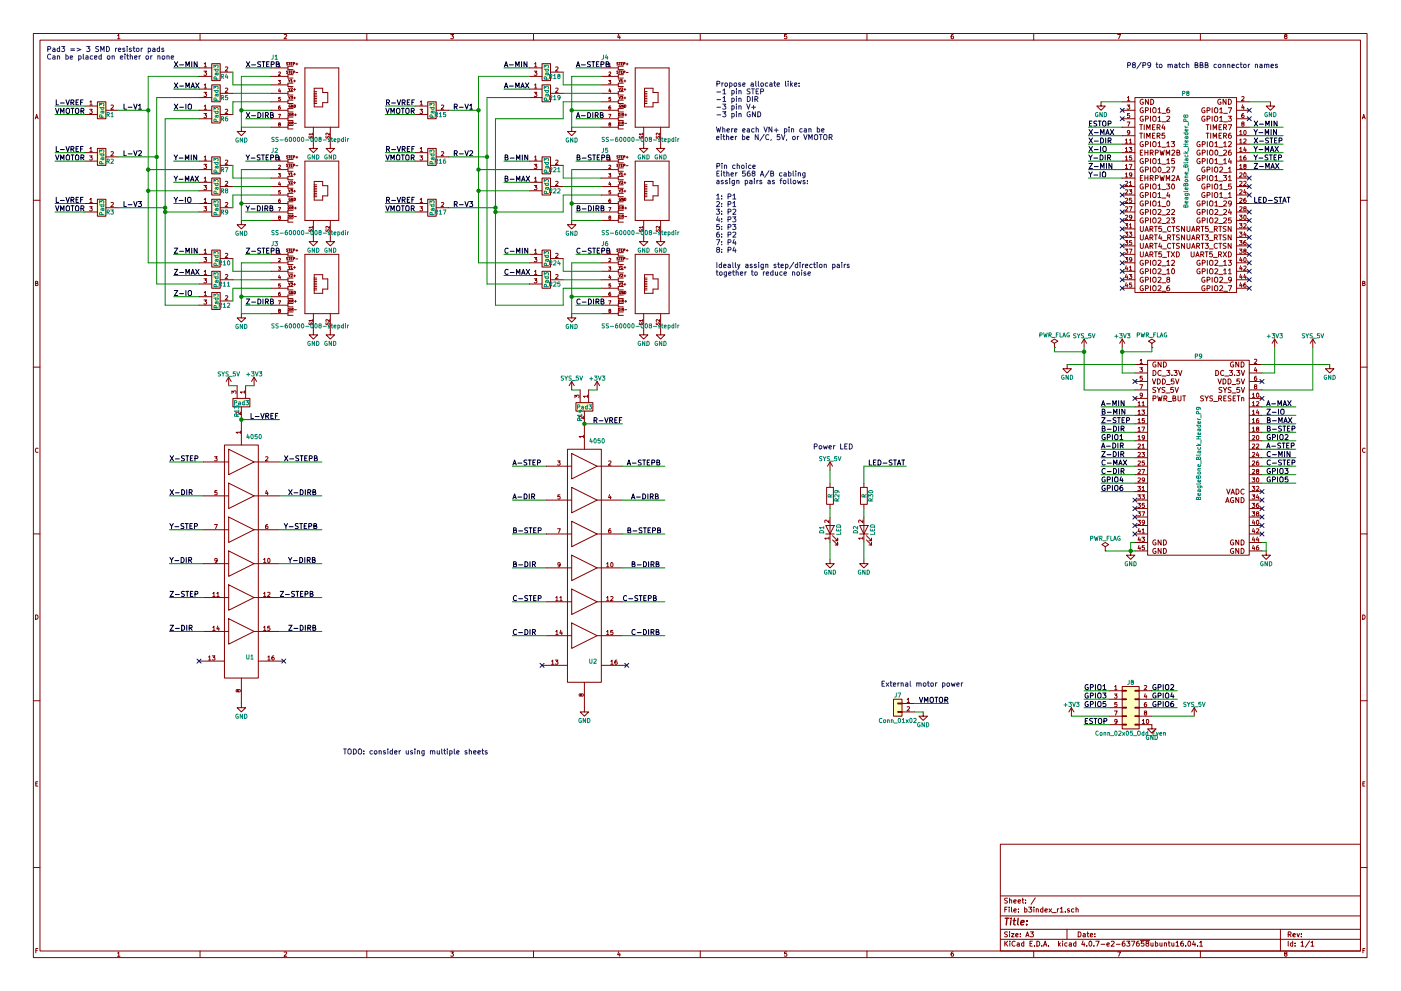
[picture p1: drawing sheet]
EESchema Schematic File Version 2
LIBS:power
LIBS:device
LIBS:conn
LIBS:my4050
LIBS:SS-60000-008
LIBS:bbb_cape
LIBS:padmux3
LIBS:bbb_indexer_r1-cache
EELAYER 25 0
EELAYER END
$Descr A3 16535 11693
encoding utf-8
Sheet 1 1
Title ""
Date ""
Rev ""
Comp ""
Comment1 ""
Comment2 ""
Comment3 ""
Comment4 ""
$EndDescr
$Comp
L +3V3 #PWR01
U 1 1
P 15050 4100
F 0 "#PWR01" H 15050 3950 50  0001 C CNN
F 1 "+3V3" H 15050 4240 50  0000 C CNN
F 2 "" H 15050 4100 60  0000 C CNN
F 3 "" H 15050 4100 60  0000 C CNN
	1    15050 4100
	1    0    0    -1  
$EndComp
$Comp
L +3V3 #PWR02
U 1 1
P 13250 4100
F 0 "#PWR02" H 13250 3950 50  0001 C CNN
F 1 "+3V3" H 13250 4240 50  0000 C CNN
F 2 "" H 13250 4100 60  0000 C CNN
F 3 "" H 13250 4100 60  0000 C CNN
	1    13250 4100
	1    0    0    -1  
$EndComp
$Comp
L SYS_5V #PWR03
U 1 1
P 15500 4100
F 0 "#PWR03" H 15500 3950 50  0001 C CNN
F 1 "SYS_5V" H 15500 4240 50  0000 C CNN
F 2 "" H 15500 4100 60  0000 C CNN
F 3 "" H 15500 4100 60  0000 C CNN
	1    15500 4100
	1    0    0    -1  
$EndComp
$Comp
L SYS_5V #PWR04
U 1 1
P 12800 4100
F 0 "#PWR04" H 12800 3950 50  0001 C CNN
F 1 "SYS_5V" H 12800 4240 50  0000 C CNN
F 2 "" H 12800 4100 60  0000 C CNN
F 3 "" H 12800 4100 60  0000 C CNN
	1    12800 4100
	1    0    0    -1  
$EndComp
$Comp
L LED D1
U 1 1
P 9800 6250
F 0 "D1" H 9800 6350 50  0000 C CNN
F 1 "LED" H 9800 6150 50  0000 C CNN
F 2 "LEDs:LED_0603" H 9800 6250 50  0001 C CNN
F 3 "" H 9800 6250 50  0001 C CNN
	1    9800 6250
	0    -1   -1   0   
$EndComp
$Comp
L SYS_5V #PWR05
U 1 1
P 9800 5550
F 0 "#PWR05" H 9800 5400 50  0001 C CNN
F 1 "SYS_5V" H 9800 5690 50  0000 C CNN
F 2 "" H 9800 5550 60  0000 C CNN
F 3 "" H 9800 5550 60  0000 C CNN
	1    9800 5550
	1    0    0    -1  
$EndComp
$Comp
L R R29
U 1 1
P 9800 5850
F 0 "R29" V 9880 5850 50  0000 C CNN
F 1 "R" V 9800 5850 50  0000 C CNN
F 2 "Resistors_SMD:R_0603" V 9730 5850 50  0001 C CNN
F 3 "" H 9800 5850 50  0001 C CNN
	1    9800 5850
	1    0    0    -1  
$EndComp
$Comp
L Conn_01x02 J7
U 1 1
P 10600 8300
F 0 "J7" H 10600 8400 50  0000 C CNN
F 1 "Conn_01x02" H 10600 8100 50  0000 C CNN
F 2 "Pin_Headers:Pin_Header_Straight_1x02_Pitch2.54mm" H 10600 8300 50  0001 C CNN
F 3 "" H 10600 8300 50  0001 C CNN
	1    10600 8300
	-1   0    0    -1  
$EndComp
$Comp
L GND #PWR06
U 1 1
P 15700 4300
F 0 "#PWR06" H 15700 4050 50  0001 C CNN
F 1 "GND" H 15700 4150 50  0000 C CNN
F 2 "" H 15700 4300 50  0001 C CNN
F 3 "" H 15700 4300 50  0001 C CNN
	1    15700 4300
	1    0    0    -1  
$EndComp
$Comp
L GND #PWR07
U 1 1
P 12600 4300
F 0 "#PWR07" H 12600 4050 50  0001 C CNN
F 1 "GND" H 12600 4150 50  0000 C CNN
F 2 "" H 12600 4300 50  0001 C CNN
F 3 "" H 12600 4300 50  0001 C CNN
	1    12600 4300
	1    0    0    -1  
$EndComp
$Comp
L GND #PWR08
U 1 1
P 13000 1200
F 0 "#PWR08" H 13000 950 50  0001 C CNN
F 1 "GND" H 13000 1050 50  0000 C CNN
F 2 "" H 13000 1200 50  0001 C CNN
F 3 "" H 13000 1200 50  0001 C CNN
	1    13000 1200
	1    0    0    -1  
$EndComp
$Comp
L GND #PWR09
U 1 1
P 15000 1200
F 0 "#PWR09" H 15000 950 50  0001 C CNN
F 1 "GND" H 15000 1050 50  0000 C CNN
F 2 "" H 15000 1200 50  0001 C CNN
F 3 "" H 15000 1200 50  0001 C CNN
	1    15000 1200
	1    0    0    -1  
$EndComp
Text Notes 8450 3250 0    60   ~ 0
Pin choice\nEither 568 A/B cabling\nassign pairs as follows:\n\n1: P1\n2: P1\n3: P2\n4: P3\n5: P3\n6: P2\n7: P4\n8: P4\n\nIdeally assign step/direction pairs\ntogether to reduce noise
Text Notes 8450 1650 0    60   ~ 0
Propose allocate like:\n-1 pin STEP\n-1 pin DIR\n-3 pin V+\n-3 pin GND\n\nWhere each VN+ pin can be\neither be N/C, 5V, or VMOTOR
$Comp
L SS-60000-008-stepdir J1
U 1 1
P 3700 1100
F 0 "J1" H 3200 1500 50  0000 L BNN
F 1 "SS-60000-008-stepdir" H 3199 529 50  0000 L BNN
F 2 "SS-60000-008:520260-4" H 3700 1100 50  0001 L BNN
F 3 "Conn Telephone/Telecom RCP 8 POS 2.03mm Solder ST Thru-Hole 8 Terminal 1 Port Cat 6" H 3700 1100 50  0001 L BNN
F 4 "SS-60000-008" H 3700 1100 50  0001 L BNN "Field4"
F 5 "None" H 3700 1100 50  0001 L BNN "Field5"
F 6 "Good" H 3700 1100 50  0001 L BNN "Field6"
F 7 "2.38 USD" H 3700 1100 50  0001 L BNN "Field7"
F 8 "Stewart Connector" H 3700 1100 50  0001 L BNN "Field8"
	1    3700 1100
	1    0    0    -1  
$EndComp
$Comp
L SS-60000-008-stepdir J2
U 1 1
P 3700 2200
F 0 "J2" H 3200 2600 50  0000 L BNN
F 1 "SS-60000-008-stepdir" H 3199 1629 50  0000 L BNN
F 2 "SS-60000-008:520260-4" H 3700 2200 50  0001 L BNN
F 3 "Conn Telephone/Telecom RCP 8 POS 2.03mm Solder ST Thru-Hole 8 Terminal 1 Port Cat 6" H 3700 2200 50  0001 L BNN
F 4 "SS-60000-008" H 3700 2200 50  0001 L BNN "Field4"
F 5 "None" H 3700 2200 50  0001 L BNN "Field5"
F 6 "Good" H 3700 2200 50  0001 L BNN "Field6"
F 7 "2.38 USD" H 3700 2200 50  0001 L BNN "Field7"
F 8 "Stewart Connector" H 3700 2200 50  0001 L BNN "Field8"
	1    3700 2200
	1    0    0    -1  
$EndComp
$Comp
L SS-60000-008-stepdir J3
U 1 1
P 3700 3300
F 0 "J3" H 3200 3700 50  0000 L BNN
F 1 "SS-60000-008-stepdir" H 3199 2729 50  0000 L BNN
F 2 "SS-60000-008:520260-4" H 3700 3300 50  0001 L BNN
F 3 "Conn Telephone/Telecom RCP 8 POS 2.03mm Solder ST Thru-Hole 8 Terminal 1 Port Cat 6" H 3700 3300 50  0001 L BNN
F 4 "SS-60000-008" H 3700 3300 50  0001 L BNN "Field4"
F 5 "None" H 3700 3300 50  0001 L BNN "Field5"
F 6 "Good" H 3700 3300 50  0001 L BNN "Field6"
F 7 "2.38 USD" H 3700 3300 50  0001 L BNN "Field7"
F 8 "Stewart Connector" H 3700 3300 50  0001 L BNN "Field8"
	1    3700 3300
	1    0    0    -1  
$EndComp
$Comp
L GND #PWR010
U 1 1
P 2850 1500
F 0 "#PWR010" H 2850 1250 50  0001 C CNN
F 1 "GND" H 2850 1350 50  0000 C CNN
F 2 "" H 2850 1500 50  0001 C CNN
F 3 "" H 2850 1500 50  0001 C CNN
	1    2850 1500
	1    0    0    -1  
$EndComp
$Comp
L GND #PWR011
U 1 1
P 2850 2600
F 0 "#PWR011" H 2850 2350 50  0001 C CNN
F 1 "GND" H 2850 2450 50  0000 C CNN
F 2 "" H 2850 2600 50  0001 C CNN
F 3 "" H 2850 2600 50  0001 C CNN
	1    2850 2600
	1    0    0    -1  
$EndComp
$Comp
L GND #PWR012
U 1 1
P 2850 3700
F 0 "#PWR012" H 2850 3450 50  0001 C CNN
F 1 "GND" H 2850 3550 50  0000 C CNN
F 2 "" H 2850 3700 50  0001 C CNN
F 3 "" H 2850 3700 50  0001 C CNN
	1    2850 3700
	1    0    0    -1  
$EndComp
Text Label 650  1350 0    60   ~ 0
VMOTOR
Text Label 2900 800  0    60   ~ 0
X-STEPB
Text Label 2900 1400 0    60   ~ 0
X-DIRB
Text Label 2900 1900 0    60   ~ 0
Y-STEPB
Text Label 2900 2500 0    60   ~ 0
Y-DIRB
Text Label 2900 3000 0    60   ~ 0
Z-STEPB
Text Label 2900 3600 0    60   ~ 0
Z-DIRB
$Comp
L GND #PWR013
U 1 1
P 9800 6600
F 0 "#PWR013" H 9800 6350 50  0001 C CNN
F 1 "GND" H 9800 6450 50  0000 C CNN
F 2 "" H 9800 6600 50  0001 C CNN
F 3 "" H 9800 6600 50  0001 C CNN
	1    9800 6600
	1    0    0    -1  
$EndComp
$Comp
L GND #PWR014
U 1 1
P 10900 8400
F 0 "#PWR014" H 10900 8150 50  0001 C CNN
F 1 "GND" H 10900 8250 50  0000 C CNN
F 2 "" H 10900 8400 50  0001 C CNN
F 3 "" H 10900 8400 50  0001 C CNN
	1    10900 8400
	1    0    0    -1  
$EndComp
Text Label 10850 8300 0    60   ~ 0
VMOTOR
Text Label 1450 1300 0    60   ~ 0
L-V1
Text Label 1450 1850 0    60   ~ 0
L-V2
Text Label 1450 2450 0    60   ~ 0
L-V3
$Comp
L GND #PWR015
U 1 1
P 3700 3900
F 0 "#PWR015" H 3700 3650 50  0001 C CNN
F 1 "GND" H 3700 3750 50  0000 C CNN
F 2 "" H 3700 3900 50  0001 C CNN
F 3 "" H 3700 3900 50  0001 C CNN
	1    3700 3900
	1    0    0    -1  
$EndComp
$Comp
L GND #PWR016
U 1 1
P 3900 3900
F 0 "#PWR016" H 3900 3650 50  0001 C CNN
F 1 "GND" H 3900 3750 50  0000 C CNN
F 2 "" H 3900 3900 50  0001 C CNN
F 3 "" H 3900 3900 50  0001 C CNN
	1    3900 3900
	1    0    0    -1  
$EndComp
$Comp
L GND #PWR017
U 1 1
P 3700 2800
F 0 "#PWR017" H 3700 2550 50  0001 C CNN
F 1 "GND" H 3700 2650 50  0000 C CNN
F 2 "" H 3700 2800 50  0001 C CNN
F 3 "" H 3700 2800 50  0001 C CNN
	1    3700 2800
	1    0    0    -1  
$EndComp
$Comp
L GND #PWR018
U 1 1
P 3900 2800
F 0 "#PWR018" H 3900 2550 50  0001 C CNN
F 1 "GND" H 3900 2650 50  0000 C CNN
F 2 "" H 3900 2800 50  0001 C CNN
F 3 "" H 3900 2800 50  0001 C CNN
	1    3900 2800
	1    0    0    -1  
$EndComp
$Comp
L GND #PWR019
U 1 1
P 3700 1700
F 0 "#PWR019" H 3700 1450 50  0001 C CNN
F 1 "GND" H 3700 1550 50  0000 C CNN
F 2 "" H 3700 1700 50  0001 C CNN
F 3 "" H 3700 1700 50  0001 C CNN
	1    3700 1700
	1    0    0    -1  
$EndComp
$Comp
L GND #PWR020
U 1 1
P 3900 1700
F 0 "#PWR020" H 3900 1450 50  0001 C CNN
F 1 "GND" H 3900 1550 50  0000 C CNN
F 2 "" H 3900 1700 50  0001 C CNN
F 3 "" H 3900 1700 50  0001 C CNN
	1    3900 1700
	1    0    0    -1  
$EndComp
Text Notes 13300 800  0    60   ~ 0
P8/P9 to match BBB connector names
$Comp
L 4050 U1
U 1 1
P 2850 5450
F 0 "U1" H 2950 3150 50  0000 C CNN
F 1 "4050" H 3000 5750 50  0000 C CNN
F 2 "Housings_SOIC:SOIC-16_3.9x9.9mm_Pitch1.27mm" H 2850 5450 60  0001 C CNN
F 3 "" H 2850 5450 60  0001 C CNN
	1    2850 5450
	1    0    0    -1  
$EndComp
$Comp
L GND #PWR021
U 1 1
P 2850 8300
F 0 "#PWR021" H 2850 8050 50  0001 C CNN
F 1 "GND" H 2850 8150 50  0000 C CNN
F 2 "" H 2850 8300 50  0001 C CNN
F 3 "" H 2850 8300 50  0001 C CNN
	1    2850 8300
	1    0    0    -1  
$EndComp
$Comp
L SYS_5V #PWR022
U 1 1
P 2700 4550
F 0 "#PWR022" H 2700 4400 50  0001 C CNN
F 1 "SYS_5V" H 2700 4690 50  0000 C CNN
F 2 "" H 2700 4550 60  0000 C CNN
F 3 "" H 2700 4550 60  0000 C CNN
	1    2700 4550
	1    0    0    -1  
$EndComp
$Comp
L +3V3 #PWR023
U 1 1
P 3000 4550
F 0 "#PWR023" H 3000 4400 50  0001 C CNN
F 1 "+3V3" H 3000 4690 50  0000 C CNN
F 2 "" H 3000 4550 60  0000 C CNN
F 3 "" H 3000 4550 60  0000 C CNN
	1    3000 4550
	1    0    0    -1  
$EndComp
Text Label 2000 7450 0    60   ~ 0
Z-DIR
Text Label 2000 7050 0    60   ~ 0
Z-STEP
Text Label 2000 6650 0    60   ~ 0
Y-DIR
Text Label 2000 6250 0    60   ~ 0
Y-STEP
Text Label 2000 5850 0    60   ~ 0
X-DIR
Text Label 2000 5450 0    60   ~ 0
X-STEP
Text Label 3400 7450 0    60   ~ 0
Z-DIRB
Text Label 3300 7050 0    60   ~ 0
Z-STEPB
Text Label 3400 6650 0    60   ~ 0
Y-DIRB
Text Label 3350 6250 0    60   ~ 0
Y-STEPB
Text Label 3400 5850 0    60   ~ 0
X-DIRB
Text Label 3350 5450 0    60   ~ 0
X-STEPB
$Comp
L 4050 U2
U 1 1
P 6900 5500
F 0 "U2" H 7000 3200 50  0000 C CNN
F 1 "4050" H 7050 5800 50  0000 C CNN
F 2 "Housings_SOIC:SOIC-16_3.9x9.9mm_Pitch1.27mm" H 6900 5500 60  0001 C CNN
F 3 "" H 6900 5500 60  0001 C CNN
	1    6900 5500
	1    0    0    -1  
$EndComp
$Comp
L GND #PWR024
U 1 1
P 6900 8350
F 0 "#PWR024" H 6900 8100 50  0001 C CNN
F 1 "GND" H 6900 8200 50  0000 C CNN
F 2 "" H 6900 8350 50  0001 C CNN
F 3 "" H 6900 8350 50  0001 C CNN
	1    6900 8350
	1    0    0    -1  
$EndComp
Text Label 6050 7500 0    60   ~ 0
C-DIR
Text Label 6050 7100 0    60   ~ 0
C-STEP
Text Label 6050 6700 0    60   ~ 0
B-DIR
Text Label 6050 6300 0    60   ~ 0
B-STEP
Text Label 6050 5900 0    60   ~ 0
A-DIR
Text Label 6050 5500 0    60   ~ 0
A-STEP
Text Label 7450 7500 0    60   ~ 0
C-DIRB
Text Label 7350 7100 0    60   ~ 0
C-STEPB
Text Label 7450 6700 0    60   ~ 0
B-DIRB
Text Label 7400 6300 0    60   ~ 0
B-STEPB
Text Label 7450 5900 0    60   ~ 0
A-DIRB
Text Label 7400 5500 0    60   ~ 0
A-STEPB
Text Notes 9600 5300 0    60   ~ 0
Power LED
Text Notes 10400 8100 0    60   ~ 0
External motor power
$Comp
L BeagleBone_Black_Header_P8 P8
U 1 1
P 14000 2300
F 0 "P8" H 14000 3500 50  0000 C CNN
F 1 "BeagleBone_Black_Header_P8" V 14000 2700 50  0000 C CNN
F 2 "lib:Socket_BeagleBone_Black" H 13300 500 60  0001 C CNN
F 3 "" H 13300 500 60  0000 C CNN
	1    14000 2300
	1    0    0    -1  
$EndComp
$Comp
L BeagleBone_Black_Header_P9 P9
U 1 1
P 14150 5400
F 0 "P9" H 14150 6600 50  0000 C CNN
F 1 "BeagleBone_Black_Header_P9" V 14150 5450 50  0000 C CNN
F 2 "lib:Socket_BeagleBone_Black" H 13450 3600 60  0001 C CNN
F 3 "" H 13450 3600 60  0000 C CNN
	1    14150 5400
	1    0    0    -1  
$EndComp
$Comp
L GND #PWR025
U 1 1
P 13350 6500
F 0 "#PWR025" H 13350 6250 50  0001 C CNN
F 1 "GND" H 13350 6350 50  0000 C CNN
F 2 "" H 13350 6500 50  0001 C CNN
F 3 "" H 13350 6500 50  0001 C CNN
	1    13350 6500
	1    0    0    -1  
$EndComp
$Comp
L GND #PWR026
U 1 1
P 14950 6500
F 0 "#PWR026" H 14950 6250 50  0001 C CNN
F 1 "GND" H 14950 6350 50  0000 C CNN
F 2 "" H 14950 6500 50  0001 C CNN
F 3 "" H 14950 6500 50  0001 C CNN
	1    14950 6500
	1    0    0    -1  
$EndComp
Text Label 14800 1700 0    60   ~ 0
X-STEP
Text Label 14800 1800 0    60   ~ 0
Y-MAX
Text Label 12850 1800 0    60   ~ 0
X-IO
Text Label 12850 1900 0    60   ~ 0
Y-DIR
Text Label 14800 2000 0    60   ~ 0
Z-MAX
Text Label 12850 2100 0    60   ~ 0
Y-IO
Text Label 12850 1500 0    60   ~ 0
ESTOP
Text Label 14800 1500 0    60   ~ 0
X-MIN
Text Label 12850 1600 0    60   ~ 0
X-MAX
Text Label 14800 1600 0    60   ~ 0
Y-MIN
Text Label 12850 1700 0    60   ~ 0
X-DIR
Text Label 14800 1900 0    60   ~ 0
Y-STEP
Text Label 12850 2000 0    60   ~ 0
Z-MIN
Text Label 14800 2400 0    60   ~ 0
LED-STAT
Text Label 13000 4800 0    60   ~ 0
A-MIN
Text Label 13000 4900 0    60   ~ 0
B-MIN
Text Label 13000 5000 0    60   ~ 0
Z-STEP
Text Label 13000 5100 0    60   ~ 0
B-DIR
Text Label 13000 5200 0    60   ~ 0
GPIO1
Text Label 14950 5200 0    60   ~ 0
GPIO2
Text Label 13000 5300 0    60   ~ 0
A-DIR
Text Label 13000 5400 0    60   ~ 0
Z-DIR
Text Label 13000 5500 0    60   ~ 0
C-MAX
Text Label 13000 5600 0    60   ~ 0
C-DIR
Text Label 13000 5700 0    60   ~ 0
GPIO4
Text Label 13000 5800 0    60   ~ 0
GPIO6
Text Label 14950 4800 0    60   ~ 0
A-MAX
Text Label 14950 4900 0    60   ~ 0
Z-IO
Text Label 14950 5000 0    60   ~ 0
B-MAX
Text Label 14950 5100 0    60   ~ 0
B-STEP
Text Label 14950 5300 0    60   ~ 0
A-STEP
Text Label 14950 5400 0    60   ~ 0
C-MIN
Text Label 14950 5500 0    60   ~ 0
C-STEP
Text Label 14950 5600 0    60   ~ 0
GPIO3
Text Label 14950 5700 0    60   ~ 0
GPIO5
$Comp
L LED D2
U 1 1
P 10200 6250
F 0 "D2" H 10200 6350 50  0000 C CNN
F 1 "LED" H 10200 6150 50  0000 C CNN
F 2 "LEDs:LED_0603" H 10200 6250 50  0001 C CNN
F 3 "" H 10200 6250 50  0001 C CNN
	1    10200 6250
	0    -1   -1   0   
$EndComp
$Comp
L R R30
U 1 1
P 10200 5850
F 0 "R30" V 10280 5850 50  0000 C CNN
F 1 "R" V 10200 5850 50  0000 C CNN
F 2 "Resistors_SMD:R_0603" V 10130 5850 50  0001 C CNN
F 3 "" H 10200 5850 50  0001 C CNN
	1    10200 5850
	1    0    0    -1  
$EndComp
$Comp
L GND #PWR027
U 1 1
P 10200 6600
F 0 "#PWR027" H 10200 6350 50  0001 C CNN
F 1 "GND" H 10200 6450 50  0000 C CNN
F 2 "" H 10200 6600 50  0001 C CNN
F 3 "" H 10200 6600 50  0001 C CNN
	1    10200 6600
	1    0    0    -1  
$EndComp
Text Label 10250 5500 0    60   ~ 0
LED-STAT
Text Label 12800 8550 0    60   ~ 0
ESTOP
$Comp
L Conn_02x05_Odd_Even J8
U 1 1
P 13300 8350
F 0 "J8" H 13350 8650 50  0000 C CNN
F 1 "Conn_02x05_Odd_Even" H 13350 8050 50  0000 C CNN
F 2 "Pin_Headers:Pin_Header_Straight_2x05_Pitch2.54mm" H 13300 8350 50  0001 C CNN
F 3 "" H 13300 8350 50  0001 C CNN
	1    13300 8350
	1    0    0    -1  
$EndComp
$Comp
L GND #PWR028
U 1 1
P 13600 8550
F 0 "#PWR028" H 13600 8300 50  0001 C CNN
F 1 "GND" H 13600 8400 50  0000 C CNN
F 2 "" H 13600 8550 50  0001 C CNN
F 3 "" H 13600 8550 50  0001 C CNN
	1    13600 8550
	1    0    0    -1  
$EndComp
$Comp
L SYS_5V #PWR029
U 1 1
P 14100 8450
F 0 "#PWR029" H 14100 8300 50  0001 C CNN
F 1 "SYS_5V" H 14100 8590 50  0000 C CNN
F 2 "" H 14100 8450 60  0000 C CNN
F 3 "" H 14100 8450 60  0000 C CNN
	1    14100 8450
	1    0    0    -1  
$EndComp
Text Label 12800 8150 0    60   ~ 0
GPIO1
Text Label 12800 8250 0    60   ~ 0
GPIO3
Text Label 12800 8350 0    60   ~ 0
GPIO5
Text Label 13600 8150 0    60   ~ 0
GPIO2
Text Label 13600 8250 0    60   ~ 0
GPIO4
Text Label 13600 8350 0    60   ~ 0
GPIO6
$Comp
L +3V3 #PWR030
U 1 1
P 12650 8450
F 0 "#PWR030" H 12650 8300 50  0001 C CNN
F 1 "+3V3" H 12650 8590 50  0000 C CNN
F 2 "" H 12650 8450 60  0000 C CNN
F 3 "" H 12650 8450 60  0000 C CNN
	1    12650 8450
	1    0    0    -1  
$EndComp
Text Label 2050 800  0    60   ~ 0
X-MIN
Text Label 2050 1050 0    60   ~ 0
X-MAX
Text Label 2050 1300 0    60   ~ 0
X-IO
Text Label 650  1900 0    60   ~ 0
VMOTOR
Text Label 650  2500 0    60   ~ 0
VMOTOR
$Comp
L Pad3 R4
U 1 1
P 2550 850
F 0 "R4" H 2650 800 50  0000 C CNN
F 1 "Pad3" V 2550 850 50  0000 C CNN
F 2 "lib:R3_0603" V 2750 550 50  0001 C CNN
F 3 "" V 2750 550 50  0001 C CNN
	1    2550 850 
	1    0    0    -1  
$EndComp
$Comp
L Pad3 R5
U 1 1
P 2550 1100
F 0 "R5" H 2650 1050 50  0000 C CNN
F 1 "Pad3" V 2550 1100 50  0000 C CNN
F 2 "lib:R3_0603" V 2750 800 50  0001 C CNN
F 3 "" V 2750 800 50  0001 C CNN
	1    2550 1100
	1    0    0    -1  
$EndComp
$Comp
L Pad3 R6
U 1 1
P 2550 1350
F 0 "R6" H 2650 1300 50  0000 C CNN
F 1 "Pad3" V 2550 1350 50  0000 C CNN
F 2 "lib:R3_0603" V 2750 1050 50  0001 C CNN
F 3 "" V 2750 1050 50  0001 C CNN
	1    2550 1350
	1    0    0    -1  
$EndComp
Text Label 2050 1900 0    60   ~ 0
Y-MIN
Text Label 2050 2150 0    60   ~ 0
Y-MAX
Text Label 2050 2400 0    60   ~ 0
Y-IO
$Comp
L Pad3 R7
U 1 1
P 2550 1950
F 0 "R7" H 2650 1900 50  0000 C CNN
F 1 "Pad3" V 2550 1950 50  0000 C CNN
F 2 "lib:R3_0603" V 2750 1650 50  0001 C CNN
F 3 "" V 2750 1650 50  0001 C CNN
	1    2550 1950
	1    0    0    -1  
$EndComp
$Comp
L Pad3 R8
U 1 1
P 2550 2200
F 0 "R8" H 2650 2150 50  0000 C CNN
F 1 "Pad3" V 2550 2200 50  0000 C CNN
F 2 "lib:R3_0603" V 2750 1900 50  0001 C CNN
F 3 "" V 2750 1900 50  0001 C CNN
	1    2550 2200
	1    0    0    -1  
$EndComp
$Comp
L Pad3 R9
U 1 1
P 2550 2450
F 0 "R9" H 2650 2400 50  0000 C CNN
F 1 "Pad3" V 2550 2450 50  0000 C CNN
F 2 "lib:R3_0603" V 2750 2150 50  0001 C CNN
F 3 "" V 2750 2150 50  0001 C CNN
	1    2550 2450
	1    0    0    -1  
$EndComp
Text Label 2050 3000 0    60   ~ 0
Z-MIN
Text Label 2050 3250 0    60   ~ 0
Z-MAX
Text Label 2050 3500 0    60   ~ 0
Z-IO
$Comp
L Pad3 R10
U 1 1
P 2550 3050
F 0 "R10" H 2650 3000 50  0000 C CNN
F 1 "Pad3" V 2550 3050 50  0000 C CNN
F 2 "lib:R3_0603" V 2750 2750 50  0001 C CNN
F 3 "" V 2750 2750 50  0001 C CNN
	1    2550 3050
	1    0    0    -1  
$EndComp
$Comp
L Pad3 R11
U 1 1
P 2550 3300
F 0 "R11" H 2650 3250 50  0000 C CNN
F 1 "Pad3" V 2550 3300 50  0000 C CNN
F 2 "lib:R3_0603" V 2750 3000 50  0001 C CNN
F 3 "" V 2750 3000 50  0001 C CNN
	1    2550 3300
	1    0    0    -1  
$EndComp
$Comp
L Pad3 R12
U 1 1
P 2550 3550
F 0 "R12" H 2650 3500 50  0000 C CNN
F 1 "Pad3" V 2550 3550 50  0000 C CNN
F 2 "lib:R3_0603" V 2750 3250 50  0001 C CNN
F 3 "" V 2750 3250 50  0001 C CNN
	1    2550 3550
	1    0    0    -1  
$EndComp
$Comp
L Pad3 R1
U 1 1
P 1200 1300
F 0 "R1" H 1300 1250 50  0000 C CNN
F 1 "Pad3" V 1200 1300 50  0000 C CNN
F 2 "lib:R3_0603" V 1400 1000 50  0001 C CNN
F 3 "" V 1400 1000 50  0001 C CNN
	1    1200 1300
	1    0    0    -1  
$EndComp
$Comp
L Pad3 R2
U 1 1
P 1200 1850
F 0 "R2" H 1300 1800 50  0000 C CNN
F 1 "Pad3" V 1200 1850 50  0000 C CNN
F 2 "lib:R3_0603" V 1400 1550 50  0001 C CNN
F 3 "" V 1400 1550 50  0001 C CNN
	1    1200 1850
	1    0    0    -1  
$EndComp
$Comp
L Pad3 R3
U 1 1
P 1200 2450
F 0 "R3" H 1300 2400 50  0000 C CNN
F 1 "Pad3" V 1200 2450 50  0000 C CNN
F 2 "lib:R3_0603" V 1400 2150 50  0001 C CNN
F 3 "" V 1400 2150 50  0001 C CNN
	1    1200 2450
	1    0    0    -1  
$EndComp
Text Notes 550  700  0    60   ~ 0
Pad3 => 3 SMD resistor pads\nCan be placed on either or none
$Comp
L SS-60000-008-stepdir J4
U 1 1
P 7600 1100
F 0 "J4" H 7100 1500 50  0000 L BNN
F 1 "SS-60000-008-stepdir" H 7099 529 50  0000 L BNN
F 2 "SS-60000-008:520260-4" H 7600 1100 50  0001 L BNN
F 3 "Conn Telephone/Telecom RCP 8 POS 2.03mm Solder ST Thru-Hole 8 Terminal 1 Port Cat 6" H 7600 1100 50  0001 L BNN
F 4 "SS-60000-008" H 7600 1100 50  0001 L BNN "Field4"
F 5 "None" H 7600 1100 50  0001 L BNN "Field5"
F 6 "Good" H 7600 1100 50  0001 L BNN "Field6"
F 7 "2.38 USD" H 7600 1100 50  0001 L BNN "Field7"
F 8 "Stewart Connector" H 7600 1100 50  0001 L BNN "Field8"
	1    7600 1100
	1    0    0    -1  
$EndComp
$Comp
L SS-60000-008-stepdir J5
U 1 1
P 7600 2200
F 0 "J5" H 7100 2600 50  0000 L BNN
F 1 "SS-60000-008-stepdir" H 7099 1629 50  0000 L BNN
F 2 "SS-60000-008:520260-4" H 7600 2200 50  0001 L BNN
F 3 "Conn Telephone/Telecom RCP 8 POS 2.03mm Solder ST Thru-Hole 8 Terminal 1 Port Cat 6" H 7600 2200 50  0001 L BNN
F 4 "SS-60000-008" H 7600 2200 50  0001 L BNN "Field4"
F 5 "None" H 7600 2200 50  0001 L BNN "Field5"
F 6 "Good" H 7600 2200 50  0001 L BNN "Field6"
F 7 "2.38 USD" H 7600 2200 50  0001 L BNN "Field7"
F 8 "Stewart Connector" H 7600 2200 50  0001 L BNN "Field8"
	1    7600 2200
	1    0    0    -1  
$EndComp
$Comp
L SS-60000-008-stepdir J6
U 1 1
P 7600 3300
F 0 "J6" H 7100 3700 50  0000 L BNN
F 1 "SS-60000-008-stepdir" H 7099 2729 50  0000 L BNN
F 2 "SS-60000-008:520260-4" H 7600 3300 50  0001 L BNN
F 3 "Conn Telephone/Telecom RCP 8 POS 2.03mm Solder ST Thru-Hole 8 Terminal 1 Port Cat 6" H 7600 3300 50  0001 L BNN
F 4 "SS-60000-008" H 7600 3300 50  0001 L BNN "Field4"
F 5 "None" H 7600 3300 50  0001 L BNN "Field5"
F 6 "Good" H 7600 3300 50  0001 L BNN "Field6"
F 7 "2.38 USD" H 7600 3300 50  0001 L BNN "Field7"
F 8 "Stewart Connector" H 7600 3300 50  0001 L BNN "Field8"
	1    7600 3300
	1    0    0    -1  
$EndComp
$Comp
L GND #PWR031
U 1 1
P 6750 1500
F 0 "#PWR031" H 6750 1250 50  0001 C CNN
F 1 "GND" H 6750 1350 50  0000 C CNN
F 2 "" H 6750 1500 50  0001 C CNN
F 3 "" H 6750 1500 50  0001 C CNN
	1    6750 1500
	1    0    0    -1  
$EndComp
$Comp
L GND #PWR032
U 1 1
P 6750 2600
F 0 "#PWR032" H 6750 2350 50  0001 C CNN
F 1 "GND" H 6750 2450 50  0000 C CNN
F 2 "" H 6750 2600 50  0001 C CNN
F 3 "" H 6750 2600 50  0001 C CNN
	1    6750 2600
	1    0    0    -1  
$EndComp
$Comp
L GND #PWR033
U 1 1
P 6750 3700
F 0 "#PWR033" H 6750 3450 50  0001 C CNN
F 1 "GND" H 6750 3550 50  0000 C CNN
F 2 "" H 6750 3700 50  0001 C CNN
F 3 "" H 6750 3700 50  0001 C CNN
	1    6750 3700
	1    0    0    -1  
$EndComp
Text Label 4550 1350 0    60   ~ 0
VMOTOR
Text Label 6800 800  0    60   ~ 0
A-STEPB
Text Label 6800 1400 0    60   ~ 0
A-DIRB
Text Label 6800 1900 0    60   ~ 0
B-STEPB
Text Label 6800 2500 0    60   ~ 0
B-DIRB
Text Label 6800 3000 0    60   ~ 0
C-STEPB
Text Label 6800 3600 0    60   ~ 0
C-DIRB
Text Label 5350 1300 0    60   ~ 0
R-V1
Text Label 5350 1850 0    60   ~ 0
R-V2
Text Label 5350 2450 0    60   ~ 0
R-V3
$Comp
L GND #PWR034
U 1 1
P 7600 3900
F 0 "#PWR034" H 7600 3650 50  0001 C CNN
F 1 "GND" H 7600 3750 50  0000 C CNN
F 2 "" H 7600 3900 50  0001 C CNN
F 3 "" H 7600 3900 50  0001 C CNN
	1    7600 3900
	1    0    0    -1  
$EndComp
$Comp
L GND #PWR035
U 1 1
P 7800 3900
F 0 "#PWR035" H 7800 3650 50  0001 C CNN
F 1 "GND" H 7800 3750 50  0000 C CNN
F 2 "" H 7800 3900 50  0001 C CNN
F 3 "" H 7800 3900 50  0001 C CNN
	1    7800 3900
	1    0    0    -1  
$EndComp
$Comp
L GND #PWR036
U 1 1
P 7600 2800
F 0 "#PWR036" H 7600 2550 50  0001 C CNN
F 1 "GND" H 7600 2650 50  0000 C CNN
F 2 "" H 7600 2800 50  0001 C CNN
F 3 "" H 7600 2800 50  0001 C CNN
	1    7600 2800
	1    0    0    -1  
$EndComp
$Comp
L GND #PWR037
U 1 1
P 7800 2800
F 0 "#PWR037" H 7800 2550 50  0001 C CNN
F 1 "GND" H 7800 2650 50  0000 C CNN
F 2 "" H 7800 2800 50  0001 C CNN
F 3 "" H 7800 2800 50  0001 C CNN
	1    7800 2800
	1    0    0    -1  
$EndComp
$Comp
L GND #PWR038
U 1 1
P 7600 1700
F 0 "#PWR038" H 7600 1450 50  0001 C CNN
F 1 "GND" H 7600 1550 50  0000 C CNN
F 2 "" H 7600 1700 50  0001 C CNN
F 3 "" H 7600 1700 50  0001 C CNN
	1    7600 1700
	1    0    0    -1  
$EndComp
$Comp
L GND #PWR039
U 1 1
P 7800 1700
F 0 "#PWR039" H 7800 1450 50  0001 C CNN
F 1 "GND" H 7800 1550 50  0000 C CNN
F 2 "" H 7800 1700 50  0001 C CNN
F 3 "" H 7800 1700 50  0001 C CNN
	1    7800 1700
	1    0    0    -1  
$EndComp
Text Label 5950 800  0    60   ~ 0
A-MIN
Text Label 5950 1050 0    60   ~ 0
A-MAX
Text Label 4550 1900 0    60   ~ 0
VMOTOR
Text Label 4550 2500 0    60   ~ 0
VMOTOR
$Comp
L Pad3 R18
U 1 1
P 6450 850
F 0 "R18" H 6550 800 50  0000 C CNN
F 1 "Pad3" V 6450 850 50  0000 C CNN
F 2 "lib:R3_0603" V 6650 550 50  0001 C CNN
F 3 "" V 6650 550 50  0001 C CNN
	1    6450 850 
	1    0    0    -1  
$EndComp
$Comp
L Pad3 R19
U 1 1
P 6450 1100
F 0 "R19" H 6550 1050 50  0000 C CNN
F 1 "Pad3" V 6450 1100 50  0000 C CNN
F 2 "lib:R3_0603" V 6650 800 50  0001 C CNN
F 3 "" V 6650 800 50  0001 C CNN
	1    6450 1100
	1    0    0    -1  
$EndComp
Text Label 5950 1900 0    60   ~ 0
B-MIN
Text Label 5950 2150 0    60   ~ 0
B-MAX
$Comp
L Pad3 R21
U 1 1
P 6450 1950
F 0 "R21" H 6550 1900 50  0000 C CNN
F 1 "Pad3" V 6450 1950 50  0000 C CNN
F 2 "lib:R3_0603" V 6650 1650 50  0001 C CNN
F 3 "" V 6650 1650 50  0001 C CNN
	1    6450 1950
	1    0    0    -1  
$EndComp
$Comp
L Pad3 R22
U 1 1
P 6450 2200
F 0 "R22" H 6550 2150 50  0000 C CNN
F 1 "Pad3" V 6450 2200 50  0000 C CNN
F 2 "lib:R3_0603" V 6650 1900 50  0001 C CNN
F 3 "" V 6650 1900 50  0001 C CNN
	1    6450 2200
	1    0    0    -1  
$EndComp
Text Label 5950 3000 0    60   ~ 0
C-MIN
Text Label 5950 3250 0    60   ~ 0
C-MAX
$Comp
L Pad3 R24
U 1 1
P 6450 3050
F 0 "R24" H 6550 3000 50  0000 C CNN
F 1 "Pad3" V 6450 3050 50  0000 C CNN
F 2 "lib:R3_0603" V 6650 2750 50  0001 C CNN
F 3 "" V 6650 2750 50  0001 C CNN
	1    6450 3050
	1    0    0    -1  
$EndComp
$Comp
L Pad3 R25
U 1 1
P 6450 3300
F 0 "R25" H 6550 3250 50  0000 C CNN
F 1 "Pad3" V 6450 3300 50  0000 C CNN
F 2 "lib:R3_0603" V 6650 3000 50  0001 C CNN
F 3 "" V 6650 3000 50  0001 C CNN
	1    6450 3300
	1    0    0    -1  
$EndComp
$Comp
L Pad3 R15
U 1 1
P 5100 1300
F 0 "R15" H 5200 1250 50  0000 C CNN
F 1 "Pad3" V 5100 1300 50  0000 C CNN
F 2 "lib:R3_0603" V 5300 1000 50  0001 C CNN
F 3 "" V 5300 1000 50  0001 C CNN
	1    5100 1300
	1    0    0    -1  
$EndComp
$Comp
L Pad3 R16
U 1 1
P 5100 1850
F 0 "R16" H 5200 1800 50  0000 C CNN
F 1 "Pad3" V 5100 1850 50  0000 C CNN
F 2 "lib:R3_0603" V 5300 1550 50  0001 C CNN
F 3 "" V 5300 1550 50  0001 C CNN
	1    5100 1850
	1    0    0    -1  
$EndComp
$Comp
L Pad3 R17
U 1 1
P 5100 2450
F 0 "R17" H 5200 2400 50  0000 C CNN
F 1 "Pad3" V 5100 2450 50  0000 C CNN
F 2 "lib:R3_0603" V 5300 2150 50  0001 C CNN
F 3 "" V 5300 2150 50  0001 C CNN
	1    5100 2450
	1    0    0    -1  
$EndComp
NoConn ~ 13400 6300
NoConn ~ 13400 6200
NoConn ~ 13400 6100
NoConn ~ 13400 6000
NoConn ~ 13400 5900
NoConn ~ 14900 6300
NoConn ~ 14900 6200
NoConn ~ 14900 6100
NoConn ~ 14900 6000
NoConn ~ 14900 5900
NoConn ~ 14900 5800
NoConn ~ 13250 3400
NoConn ~ 13250 2200
NoConn ~ 13250 2300
NoConn ~ 13250 2400
NoConn ~ 13250 2500
NoConn ~ 13250 2600
NoConn ~ 13250 2700
NoConn ~ 13250 2800
NoConn ~ 13250 2900
NoConn ~ 14750 2700
NoConn ~ 14750 2800
NoConn ~ 14750 2900
NoConn ~ 14750 3000
NoConn ~ 14750 3100
NoConn ~ 14750 3200
NoConn ~ 14750 3300
NoConn ~ 14750 3400
NoConn ~ 14750 2100
NoConn ~ 14750 2200
NoConn ~ 14750 2300
NoConn ~ 14750 2500
NoConn ~ 14750 2600
NoConn ~ 13250 3000
NoConn ~ 13250 3100
NoConn ~ 13250 3200
NoConn ~ 13250 3300
NoConn ~ 13250 1400
NoConn ~ 13250 1300
NoConn ~ 14750 1300
NoConn ~ 14750 1400
NoConn ~ 13400 4700
NoConn ~ 14900 4700
Text Notes 4050 8900 0    60   ~ 0
TODO: consider using multiple sheets
NoConn ~ 13400 4500
NoConn ~ 14900 4500
$Comp
L PWR_FLAG #FLG040
U 1 1
P 12450 4100
F 0 "#FLG040" H 12450 4175 50  0001 C CNN
F 1 "PWR_FLAG" H 12450 4250 50  0000 C CNN
F 2 "" H 12450 4100 50  0001 C CNN
F 3 "" H 12450 4100 50  0001 C CNN
	1    12450 4100
	1    0    0    -1  
$EndComp
$Comp
L PWR_FLAG #FLG041
U 1 1
P 13600 4100
F 0 "#FLG041" H 13600 4175 50  0001 C CNN
F 1 "PWR_FLAG" H 13600 4250 50  0000 C CNN
F 2 "" H 13600 4100 50  0001 C CNN
F 3 "" H 13600 4100 50  0001 C CNN
	1    13600 4100
	1    0    0    -1  
$EndComp
$Comp
L PWR_FLAG #FLG042
U 1 1
P 13050 6500
F 0 "#FLG042" H 13050 6575 50  0001 C CNN
F 1 "PWR_FLAG" H 13050 6650 50  0000 C CNN
F 2 "" H 13050 6500 50  0001 C CNN
F 3 "" H 13050 6500 50  0001 C CNN
	1    13050 6500
	1    0    0    -1  
$EndComp
Text Label 2950 4950 0    60   ~ 0
L-VREF
Text Label 4550 1800 0    60   ~ 0
R-VREF
Text Label 650  1250 0    60   ~ 0
L-VREF
Text Label 650  1800 0    60   ~ 0
L-VREF
Text Label 650  2400 0    60   ~ 0
L-VREF
Text Label 4550 1250 0    60   ~ 0
R-VREF
Text Label 4550 2400 0    60   ~ 0
R-VREF
$Comp
L Pad3 R13
U 1 1
P 2850 4750
F 0 "R13" H 2950 4700 50  0000 C CNN
F 1 "Pad3" V 2850 4750 50  0000 C CNN
F 2 "lib:R3_0603" V 3050 4450 50  0001 C CNN
F 3 "" V 3050 4450 50  0001 C CNN
	1    2850 4750
	0    1    1    0   
$EndComp
$Comp
L SYS_5V #PWR043
U 1 1
P 6750 4600
F 0 "#PWR043" H 6750 4450 50  0001 C CNN
F 1 "SYS_5V" H 6750 4740 50  0000 C CNN
F 2 "" H 6750 4600 60  0000 C CNN
F 3 "" H 6750 4600 60  0000 C CNN
	1    6750 4600
	1    0    0    -1  
$EndComp
$Comp
L +3V3 #PWR044
U 1 1
P 7050 4600
F 0 "#PWR044" H 7050 4450 50  0001 C CNN
F 1 "+3V3" H 7050 4740 50  0000 C CNN
F 2 "" H 7050 4600 60  0000 C CNN
F 3 "" H 7050 4600 60  0000 C CNN
	1    7050 4600
	1    0    0    -1  
$EndComp
Text Label 7000 5000 0    60   ~ 0
R-VREF
$Comp
L Pad3 R14
U 1 1
P 6900 4800
F 0 "R14" H 7000 4750 50  0000 C CNN
F 1 "Pad3" V 6900 4800 50  0000 C CNN
F 2 "lib:R3_0603" V 7100 4500 50  0001 C CNN
F 3 "" V 7100 4500 50  0001 C CNN
	1    6900 4800
	0    1    1    0   
$EndComp
Wire Wire Line
	14900 4400 15050 4400
Wire Wire Line
	15050 4400 15050 4100
Wire Wire Line
	15500 4100 15500 4600
Wire Wire Line
	15500 4600 14900 4600
Wire Wire Line
	13250 4400 13400 4400
Wire Wire Line
	13250 4100 13250 4400
Wire Wire Line
	12800 4600 13400 4600
Wire Wire Line
	12800 4100 12800 4600
Wire Wire Line
	14900 4300 15700 4300
Wire Wire Line
	13400 4300 12600 4300
Wire Wire Line
	13000 1200 13250 1200
Wire Wire Line
	14750 1200 15000 1200
Wire Wire Line
	9800 5550 9800 5700
Wire Wire Line
	9800 6000 9800 6100
Wire Wire Line
	9800 6400 9800 6600
Wire Wire Line
	3200 3100 2850 3100
Wire Wire Line
	2850 3100 2850 3700
Wire Wire Line
	2850 3500 3200 3500
Wire Wire Line
	2850 3700 3200 3700
Connection ~ 2850 3500
Wire Wire Line
	2850 2600 3200 2600
Wire Wire Line
	2850 2000 2850 2600
Wire Wire Line
	2850 2400 3200 2400
Wire Wire Line
	2850 2000 3200 2000
Connection ~ 2850 2400
Wire Wire Line
	2850 1500 3200 1500
Wire Wire Line
	2850 900  2850 1500
Wire Wire Line
	2850 1300 3200 1300
Wire Wire Line
	2850 900  3200 900 
Connection ~ 2850 1300
Wire Wire Line
	1850 1150 2350 1150
Wire Wire Line
	1850 1150 1850 3350
Wire Wire Line
	1750 900  1750 3100
Wire Wire Line
	650  1350 1000 1350
Wire Wire Line
	1400 1300 1750 1300
Connection ~ 1750 1300
Wire Wire Line
	1400 1850 1850 1850
Wire Wire Line
	1400 2450 1950 2450
Wire Wire Line
	2900 800  3200 800 
Wire Wire Line
	2900 1400 3200 1400
Wire Wire Line
	3200 1900 2900 1900
Wire Wire Line
	2900 2500 3200 2500
Wire Wire Line
	2900 3000 3200 3000
Wire Wire Line
	2900 3600 3200 3600
Wire Wire Line
	10800 8300 11200 8300
Wire Wire Line
	10800 8400 10900 8400
Wire Wire Line
	2850 4950 3300 4950
Connection ~ 2850 4950
Wire Wire Line
	2000 5450 2400 5450
Wire Wire Line
	2000 5850 2400 5850
Wire Wire Line
	2000 6250 2400 6250
Wire Wire Line
	2000 6650 2400 6650
Wire Wire Line
	2000 7050 2400 7050
Wire Wire Line
	2400 7450 2000 7450
Wire Wire Line
	3300 5450 3800 5450
Wire Wire Line
	3300 5850 3800 5850
Wire Wire Line
	3300 6250 3800 6250
Wire Wire Line
	3300 6650 3800 6650
Wire Wire Line
	3300 7050 3800 7050
Wire Wire Line
	3300 7450 3800 7450
Wire Wire Line
	6900 5000 7350 5000
Connection ~ 6900 5000
Wire Wire Line
	6050 5500 6450 5500
Wire Wire Line
	6050 5900 6450 5900
Wire Wire Line
	6050 6300 6450 6300
Wire Wire Line
	6050 6700 6450 6700
Wire Wire Line
	6050 7100 6450 7100
Wire Wire Line
	6450 7500 6050 7500
Wire Wire Line
	7350 5500 7850 5500
Wire Wire Line
	7350 5900 7850 5900
Wire Wire Line
	7350 6300 7850 6300
Wire Wire Line
	7350 6700 7850 6700
Wire Wire Line
	7350 7100 7850 7100
Wire Wire Line
	7350 7500 7850 7500
Wire Wire Line
	13400 6400 13350 6400
Wire Wire Line
	13350 6400 13350 6500
Wire Wire Line
	13050 6500 13400 6500
Wire Wire Line
	14900 6500 14950 6500
Wire Wire Line
	14950 6500 14950 6400
Wire Wire Line
	14950 6400 14900 6400
Wire Wire Line
	14750 1700 15150 1700
Wire Wire Line
	14750 1800 15150 1800
Wire Wire Line
	12850 1800 13250 1800
Wire Wire Line
	12850 1900 13250 1900
Wire Wire Line
	14750 2000 15150 2000
Wire Wire Line
	12850 2100 13250 2100
Wire Wire Line
	12850 1500 13250 1500
Wire Wire Line
	12850 1600 13250 1600
Wire Wire Line
	12850 1700 13250 1700
Wire Wire Line
	12850 2000 13250 2000
Wire Wire Line
	14750 1900 15150 1900
Wire Wire Line
	14750 1600 15150 1600
Wire Wire Line
	14750 1500 15150 1500
Wire Wire Line
	14750 2400 15150 2400
Wire Wire Line
	13000 4800 13400 4800
Wire Wire Line
	13400 5800 13000 5800
Wire Wire Line
	13400 5700 13000 5700
Wire Wire Line
	13400 5600 13000 5600
Wire Wire Line
	13000 5500 13400 5500
Wire Wire Line
	13000 5400 13400 5400
Wire Wire Line
	13000 5300 13400 5300
Wire Wire Line
	13000 5200 13400 5200
Wire Wire Line
	13000 5100 13400 5100
Wire Wire Line
	13000 5000 13400 5000
Wire Wire Line
	13000 4900 13400 4900
Wire Wire Line
	14900 4800 15300 4800
Wire Wire Line
	15300 4900 14900 4900
Wire Wire Line
	15300 5000 14900 5000
Wire Wire Line
	15300 5100 14900 5100
Wire Wire Line
	15300 5200 14900 5200
Wire Wire Line
	14900 5300 15300 5300
Wire Wire Line
	14900 5400 15300 5400
Wire Wire Line
	14900 5500 15300 5500
Wire Wire Line
	14900 5600 15300 5600
Wire Wire Line
	15300 5700 14900 5700
Wire Wire Line
	10200 6000 10200 6100
Wire Wire Line
	10200 6400 10200 6600
Wire Wire Line
	10200 5700 10200 5500
Wire Wire Line
	10200 5500 10700 5500
Wire Wire Line
	12800 8550 13100 8550
Wire Wire Line
	12800 8150 13100 8150
Wire Wire Line
	12800 8250 13100 8250
Wire Wire Line
	12800 8350 13100 8350
Wire Wire Line
	13600 8150 13900 8150
Wire Wire Line
	13600 8250 13900 8250
Wire Wire Line
	13600 8350 13900 8350
Wire Wire Line
	12650 8450 13100 8450
Wire Wire Line
	13600 8450 14100 8450
Wire Wire Line
	2750 1000 3200 1000
Wire Wire Line
	2750 1200 3200 1200
Wire Wire Line
	2050 800  2350 800 
Wire Wire Line
	2050 1050 2350 1050
Wire Wire Line
	2050 1300 2350 1300
Wire Wire Line
	650  1900 1000 1900
Wire Wire Line
	650  2500 1000 2500
Wire Wire Line
	2750 850  2750 1000
Wire Wire Line
	2750 1200 2750 1350
Wire Wire Line
	1950 1400 2350 1400
Wire Wire Line
	1950 1400 1950 3600
Wire Wire Line
	2350 900  1750 900 
Wire Wire Line
	2050 1900 2350 1900
Wire Wire Line
	2050 2150 2350 2150
Wire Wire Line
	2050 2400 2350 2400
Wire Wire Line
	2050 3000 2350 3000
Wire Wire Line
	2050 3250 2350 3250
Wire Wire Line
	2050 3500 2350 3500
Wire Wire Line
	2750 2200 3200 2200
Wire Wire Line
	3200 2100 2750 2100
Wire Wire Line
	2750 2100 2750 1950
Wire Wire Line
	2750 2450 2750 2300
Wire Wire Line
	2750 2300 3200 2300
Wire Wire Line
	2750 3300 3200 3300
Wire Wire Line
	2750 3550 2750 3400
Wire Wire Line
	2750 3400 3200 3400
Wire Wire Line
	2750 3050 2750 3200
Wire Wire Line
	2750 3200 3200 3200
Wire Wire Line
	2350 2000 1750 2000
Connection ~ 1750 2000
Wire Wire Line
	2350 2250 1750 2250
Connection ~ 1750 2250
Connection ~ 1850 1850
Connection ~ 1950 2450
Wire Wire Line
	1950 3600 2350 3600
Wire Wire Line
	1850 3350 2350 3350
Wire Wire Line
	1750 3100 2350 3100
Wire Wire Line
	2350 2500 1950 2500
Connection ~ 1950 2500
Wire Wire Line
	7100 3100 6750 3100
Wire Wire Line
	6750 3100 6750 3700
Wire Wire Line
	6750 3500 7100 3500
Wire Wire Line
	6750 3700 7100 3700
Connection ~ 6750 3500
Wire Wire Line
	6750 2600 7100 2600
Wire Wire Line
	6750 2000 6750 2600
Wire Wire Line
	6750 2400 7100 2400
Wire Wire Line
	6750 2000 7100 2000
Connection ~ 6750 2400
Wire Wire Line
	6750 1500 7100 1500
Wire Wire Line
	6750 900  6750 1500
Wire Wire Line
	6750 1300 7100 1300
Wire Wire Line
	6750 900  7100 900 
Connection ~ 6750 1300
Wire Wire Line
	5750 1150 6250 1150
Wire Wire Line
	5750 1150 5750 3350
Wire Wire Line
	5650 900  5650 3100
Wire Wire Line
	4550 1350 4900 1350
Wire Wire Line
	5300 1300 5650 1300
Connection ~ 5650 1300
Wire Wire Line
	5300 1850 5750 1850
Wire Wire Line
	5300 2450 5850 2450
Wire Wire Line
	6800 800  7100 800 
Wire Wire Line
	6800 1400 7100 1400
Wire Wire Line
	7100 1900 6800 1900
Wire Wire Line
	6800 2500 7100 2500
Wire Wire Line
	6800 3000 7100 3000
Wire Wire Line
	6800 3600 7100 3600
Wire Wire Line
	6650 1000 7100 1000
Wire Wire Line
	6650 1200 7100 1200
Wire Wire Line
	5950 800  6250 800 
Wire Wire Line
	5950 1050 6250 1050
Wire Wire Line
	4550 1900 4900 1900
Wire Wire Line
	4550 2500 4900 2500
Wire Wire Line
	6650 850  6650 1000
Wire Wire Line
	6650 1400 6650 1200
Wire Wire Line
	5850 1400 6650 1400
Wire Wire Line
	5850 1400 5850 3600
Wire Wire Line
	6250 900  5650 900 
Wire Wire Line
	5950 1900 6250 1900
Wire Wire Line
	5950 2150 6250 2150
Wire Wire Line
	5950 3000 6250 3000
Wire Wire Line
	5950 3250 6250 3250
Wire Wire Line
	6650 2200 7100 2200
Wire Wire Line
	7100 2100 6650 2100
Wire Wire Line
	6650 2100 6650 1950
Wire Wire Line
	6650 2500 6650 2300
Wire Wire Line
	6650 2300 7100 2300
Wire Wire Line
	6650 3300 7100 3300
Wire Wire Line
	6650 3600 6650 3400
Wire Wire Line
	6650 3400 7100 3400
Wire Wire Line
	6650 3050 6650 3200
Wire Wire Line
	6650 3200 7100 3200
Wire Wire Line
	6250 2000 5650 2000
Connection ~ 5650 2000
Wire Wire Line
	6250 2250 5650 2250
Connection ~ 5650 2250
Connection ~ 5750 1850
Connection ~ 5850 2450
Wire Wire Line
	5850 3600 6650 3600
Wire Wire Line
	5750 3350 6250 3350
Wire Wire Line
	5650 3100 6250 3100
Wire Wire Line
	5850 2500 6650 2500
Connection ~ 5850 2500
Wire Wire Line
	3200 1100 2750 1100
Wire Wire Line
	6650 1100 7100 1100
Wire Wire Line
	12450 4100 12450 4150
Wire Wire Line
	12450 4150 12800 4150
Connection ~ 12800 4150
Wire Wire Line
	13250 4150 13600 4150
Wire Wire Line
	13600 4150 13600 4100
Connection ~ 13250 4150
Connection ~ 13350 6500
Wire Wire Line
	4550 1800 4900 1800
Wire Wire Line
	650  1250 1000 1250
Wire Wire Line
	650  1800 1000 1800
Wire Wire Line
	650  2400 1000 2400
Wire Wire Line
	4550 1250 4900 1250
Wire Wire Line
	4550 2400 4900 2400
Wire Wire Line
	2700 4550 2800 4550
Wire Wire Line
	2900 4550 3000 4550
Wire Wire Line
	6750 4600 6850 4600
Wire Wire Line
	6950 4600 7050 4600
NoConn ~ 2350 7800
NoConn ~ 3350 7800
NoConn ~ 6400 7850
NoConn ~ 7400 7850
$EndSCHEMATC
